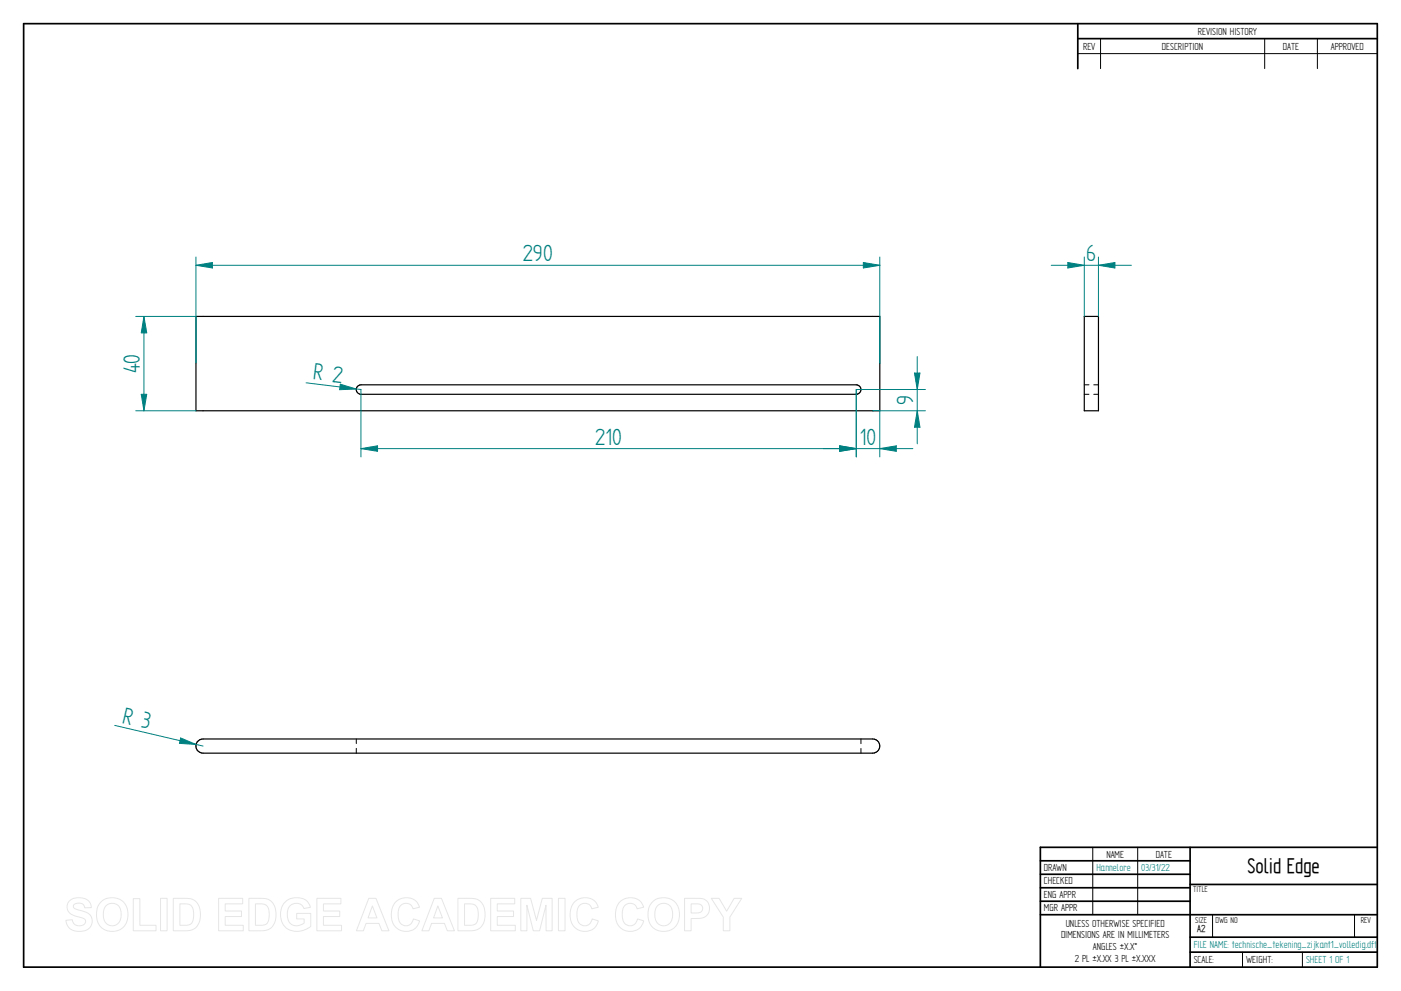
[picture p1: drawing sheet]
<svg xmlns="http://www.w3.org/2000/svg" width="594mm" height="420mm" viewBox="0 0 594 420" stroke-linecap="round" stroke-linejoin="round" font-family="sans-serif">
<g fill="none" stroke="#000" stroke-width=".72">
<path d="M10 10h574v400h-574zM457 10v19.1M457 16.4h127M504.6 359.2v50.8M584 359.2h-142.9v50.8M441.1 365h63.5M441.1 370.7h63.5M441.1 376.4h63.5M504.6 375h79.4M441.1 382.1h63.5M441.1 387.8h142.9M504.6 397.3h79.4"/>
<path d="M504.6 403.7h79.4"/>
</g>
<g fill="none" stroke="#000" stroke-width=".42">
<path d="M466.7 16.4v12.7M536.3 16.4v12.7M558.6 16.4v12.7M457 22.7h127M459.8 163.2h2M459.8 167.2h2M463.8 163.2h2M463.8 167.2h2M151.1 313.3v2M151.1 317.3v2M365.1 313.3v2M365.1 317.3v2"/>
<path d="M463.4 359.2v28.6M482.4 359.2v28.6M514.2 387.9v9.4M574.4 387.9v9.4M526.9 403.7v6.3M552.3 403.7v6.3"/>
</g>
<path d="M83.1 134.2h290v40h-290zM459.8 134.2h6v40h-6zM151.5 163.8l1.6-.6h210a2.01 2.01 0 0 1 2 2 2.01 2.01 0 0 1-2 2h-210a2.03 2.03 0 0 1-1.9-1.2 2.03 2.03 0 0 1 .3-2.2zM83.6 314.6a3.1 3.1 0 0 1 2.5-1.3h284a3 3 0 0 1 3 3 3 3 0 0 1-3 3h-284a3 3 0 0 1-2.5-4.7z" fill="none" stroke="#000" stroke-width=".51"/>
<path d="M57.6 134.2h25.5M61 134.2l1.2 6.9h-2.3zM57.6 174.2h25.5" fill="none" stroke="#008080" stroke-width=".42"/>
<path d="M61 134.2l1.2 6.9h-2.3z" fill="#008080"/>
<path d="M59.9 167.2h2.3l-1.2 7z" fill="none" stroke="#008080" stroke-width=".42"/>
<path d="M59.9 167.2h2.3l-1.2 7z" fill="#008080"/>
<path d="M61 134.2v40M129.8 162.3l23.3 2.8M144.3 162.9l6.8 2-7.1 .3z" fill="none" stroke="#008080" stroke-width=".42"/>
<path d="M144.3 162.9l6.8 2-7.1 .3z" fill="#008080"/>
<path d="M48.7 307.6l37.4 8.7M76.6 312.9l6.6 2.7-7.1-.4z" fill="none" stroke="#008080" stroke-width=".42"/>
<path d="M76.6 312.9l6.6 2.7-7.1-.4z" fill="#008080"/>
<path d="M452.8 111.3l7 1.2-7 1.1zM459.8 109v25.2M465.8 109v25.2" fill="none" stroke="#008080" stroke-width=".42"/>
<path d="M452.8 111.3l7 1.2-7 1.1z" fill="#008080"/>
<path d="M465.8 112.5l7-1.2v2.3z" fill="none" stroke="#008080" stroke-width=".42"/>
<path d="M465.8 112.5l7-1.2v2.3z" fill="#008080"/>
<path d="M83.1 112.5l7-1.2v2.3zM83.1 109v45.1M373.1 109v45.1M445.8 112.5h34" fill="none" stroke="#008080" stroke-width=".42"/>
<path d="M83.1 112.5l7-1.2v2.3z" fill="#008080"/>
<path d="M366.1 111.3l7 1.2-7 1.1z" fill="none" stroke="#008080" stroke-width=".42"/>
<path d="M366.1 111.3l7 1.2-7 1.1z" fill="#008080"/>
<path d="M83.1 112.5h290M363.1 165.1v28.6M373.1 174.2v19.5M356.1 189l7 1.2-7 1.1z" fill="none" stroke="#008080" stroke-width=".42"/>
<path d="M356.1 189l7 1.2-7 1.1z" fill="#008080"/>
<path d="M373.1 190.2l7-1.2v2.3z" fill="none" stroke="#008080" stroke-width=".42"/>
<path d="M373.1 190.2l7-1.2v2.3z" fill="#008080"/>
<path d="M387.8 158.2h2.3l-1.1 6.9zM363.1 165.1h29.3M370.1 174.2h22.3M349.1 190.2h38" fill="none" stroke="#008080" stroke-width=".42"/>
<path d="M387.8 158.2h2.3l-1.1 6.9z" fill="#008080"/>
<path d="M389 174.2l1.1 6.9h-2.3z" fill="none" stroke="#008080" stroke-width=".42"/>
<path d="M389 174.2l1.1 6.9h-2.3z" fill="#008080"/>
<path d="M389 151.2v37M153.1 165.1v28.6M363.1 165.1v28.6M153.1 190.2l7-1.2v2.3z" fill="none" stroke="#008080" stroke-width=".42"/>
<path d="M153.1 190.2l7-1.2v2.3z" fill="#008080"/>
<path d="M356.1 189l7 1.2-7 1.1z" fill="none" stroke="#008080" stroke-width=".42"/>
<path d="M356.1 189l7 1.2-7 1.1z" fill="#008080"/>
<path d="M153.1 190.2h210" fill="none" stroke="#008080" stroke-width=".42"/>
<g fill="none" stroke="#e6e6e6" stroke-width=".42">
<path d="M29.6 381.8a6.5 6.5 0 0 1 8.5 .8l.6 2.2-2.8 .1a2.7 2.7 0 0 0-2.1-2 2.7 2.7 0 0 0-2.7 1.1 1.87 1.87 0 0 0 2.2 1.8l1.4 .4a4.4 4.4 0 0 1 4 6.2 6.4 6.4 0 0 1-9.1 1.3l-1.2-1.8-.5-1.7 2.7-.3a2.94 2.94 0 0 0 2.6 2.6 2.94 2.94 0 0 0 3.1-1.9 2.67 2.67 0 0 0-2.9-1.8 4.9 4.9 0 0 1-5-4.3l.4-1.6zM43.1 382.1a6.9 6.9 0 0 1 8.2-.5 6.9 6.9 0 0 1 2.8 7.7 6.7 6.7 0 0 1-8 5.5 6.7 6.7 0 0 1-5.1-8.3 6.4 6.4 0 0 1 2.1-4.4zM44.8 384.2a3.9 3.9 0 0 1 4.6-.8 3.9 3.9 0 0 1 2 4.3 3.8 3.8 0 0 1-1.9 4.3 3.8 3.8 0 0 1-4.6-.7 6.6 6.6 0 0 1-.1-7.1zM56.5 381h2.8v11.3h6.9v2.3h-9.7zM68.1 380.9h2.8v13.7h-2.8zM73.5 380.9h5a5.9 5.9 0 0 1 6.5 7 5.9 5.9 0 0 1-6.3 6.7h-5.2zM76.3 383.2h1.8a3.4 3.4 0 0 1 4 3.9v1.2a3.2 3.2 0 0 1-3.8 4h-2zM92.7 380.9h10.2v2.3h-7.4v3h6.9v2.4h-6.9v3.7h7.7v2.3h-10.5zM105.5 380.9h5.1a5.9 5.9 0 0 1 6.4 7 5.9 5.9 0 0 1-6.3 6.7h-5.2zM108.3 383.2h1.9a3.4 3.4 0 0 1 4 3.9v1.2a3.2 3.2 0 0 1-3.8 4h-2.1zM120.9 382.4a7.3 7.3 0 0 1 9.7 .1l1 2.2-2.7 .5a3.7 3.7 0 0 0-4.6-2 3.7 3.7 0 0 0-2.5 4.4 4.2 4.2 0 0 0 2.2 4.5 4.2 4.2 0 0 0 5-.8v-1.7h-3.2v-2.3h6v5.4a8.1 8.1 0 0 1-11.8-.8 8.3 8.3 0 0 1 .9-9.5zM134.4 380.9h10.2v2.3h-7.4v3h6.9v2.4h-6.9v3.7h7.6v2.3h-10.4z"/>
<path d="M156.4 380.9h3l5.5 13.7h-3l-1.2-3.1h-5.5l-1.1 3.1h-3zM157.9 384.1l1.9 5.1h-3.7zM167.7 382.5a6 6 0 0 1 10.2 2.1l-2.8 .7a3.2 3.2 0 0 0-3.9-2.2 3.2 3.2 0 0 0-2.4 3.8 4.6 4.6 0 0 0 2.5 5.5 3.2 3.2 0 0 0 4-2.8l2.6 .8a6.1 6.1 0 0 1-7.2 4.3 6.1 6.1 0 0 1-4.8-6.8 7.7 7.7 0 0 1 1.8-5.4zM184.1 380.9h3.1l5.5 13.7h-3l-1.2-3.1h-5.5l-1.1 3.1h-3zM185.7 384.1l1.9 5.1h-3.8zM194.2 380.9h5a5.9 5.9 0 0 1 6.5 7 5.9 5.9 0 0 1-6.3 6.7h-5.2zM197 383.2h1.8a3.4 3.4 0 0 1 4 3.9v1.2a3.2 3.2 0 0 1-3.8 4h-2zM208.1 380.9h10.2v2.3h-7.4v3h6.9v2.4h-6.9v3.7h7.6v2.3h-10.4zM220.8 380.9h4.2l2.5 9.3 2.4-9.3h4.2v13.7h-2.5l-.1-10.8-2.7 10.8h-2.7l-2.7-10.8v10.8h-2.6zM236.8 380.9h2.8v13.7h-2.8zM243.5 382.5a6 6 0 0 1 10.2 2.1l-2.8 .7a3.2 3.2 0 0 0-3.8-2.2 3.2 3.2 0 0 0-2.4 3.8 4.6 4.6 0 0 0 2.4 5.5 3.2 3.2 0 0 0 4-2.8l2.6 .8a6.1 6.1 0 0 1-7.2 4.3 6.1 6.1 0 0 1-4.7-6.8 7.7 7.7 0 0 1 1.7-5.4zM262.7 382.5a6 6 0 0 1 10.2 2.1l-2.7 .7a3.2 3.2 0 0 0-3.9-2.2 3.2 3.2 0 0 0-2.4 3.8 4.6 4.6 0 0 0 2.4 5.5 3.2 3.2 0 0 0 4-2.8l2.7 .8a6.1 6.1 0 0 1-7.2 4.3 6.1 6.1 0 0 1-4.8-6.8 7.7 7.7 0 0 1 1.7-5.4z"/>
<path d="M277 382.1a6.9 6.9 0 0 1 8.2-.5 6.9 6.9 0 0 1 2.8 7.7 6.7 6.7 0 0 1-8.1 5.5 6.7 6.7 0 0 1-5.1-8.3 6.4 6.4 0 0 1 2.2-4.4zM278.7 384.2a3.9 3.9 0 0 1 4.6-.8 3.9 3.9 0 0 1 1.9 4.3 3.8 3.8 0 0 1-1.8 4.3 3.8 3.8 0 0 1-4.7-.7 6.6 6.6 0 0 1 0-7.1zM290.3 380.9h5.2a4.4 4.4 0 0 1 5.4 4.3 4.4 4.4 0 0 1-5.4 4.2h-2.4v5.2h-2.8zM293.1 383.2h1.8a2.1 2.1 0 0 1 2.6 .6 2.1 2.1 0 0 1 0 2.6 3.4 3.4 0 0 1-2.9 .7h-1.5zM301.6 380.9h3.3l3.2 5.4 3.2-5.4h3.2l-5 7.9v5.8h-2.8v-5.8z"/>
</g>
<g font-size="11.3" fill="#008080">
<text x="221.7" y="110.7">290</text>
<text x="460.6" y="110.7">6</text>
<text x="59.3" y="158.3" transform="rotate(-90 59.3 158.3)">40</text>
<text x="132.5" y="160.9" transform="rotate(7 132.5 160.9)">R 2</text>
<text x="387.2" y="171.8" transform="rotate(-90 387.2 171.8)">9</text>
<text x="252.4" y="188.5">210</text>
<text x="364.6" y="188.5">10</text>
<text x="51.5" y="306.4" transform="rotate(13 51.5 306.4)">R 3</text>
</g>
<text font-size="10.1" x="529" y="370.2">Solid Edge</text>
<g font-size="4.9">
<text x="507.9" y="14.7">REVISION HISTORY</text>
<text x="459.3" y="21">REV</text>
<text x="492.7" y="21">DESCRIPTION</text>
<text x="544" y="21">DATE</text>
<text x="564.3" y="21">APPROVED</text>
<text x="469.1" y="363.6">NAME</text>
<text x="490.1" y="363.6">DATE</text>
<text x="442.7" y="369.3">DRAWN</text>
<text x="442.7" y="375">CHECKED</text>
<text x="442.7" y="380.7">ENG APPR</text>
<text x="442.7" y="386.4">MGR APPR</text>
<text x="451.9" y="392.9">UNLESS OTHERWISE SPECIFIED</text>
<text x="449.9" y="397.9">DIMENSIONS ARE IN MILLIMETERS</text>
<text x="455.7" y="407.8">2 PL ±X.XX 3 PL ±X.XXX</text>
<text x="463.5" y="402.9">ANGLES ±X.X°</text>
<text x="506.2" y="408.3">SCALE:</text>
<text x="528.4" y="408.3">WEIGHT:</text>
</g>
<g font-size="4.9" fill="#008080">
<text x="464.9" y="369.3">Hannelore</text>
<text x="483.9" y="369.3">03/31/22</text>
<text x="506.2" y="402">FILE NAME: technische_tekening_zijkant1_volledig.dft</text>
<text x="553.8" y="408.4">SHEET 1 OF 1</text>
</g>
<text font-size="4.8" x="507.7" y="395.3">A2</text>
<g font-size="4.1">
<text x="505.9" y="378.3">TITLE</text>
<text x="506.9" y="391.1">SIZE</text>
<text x="515.4" y="391.1">DWG NO</text>
<text x="577" y="391.1">REV</text>
</g>
</svg>
